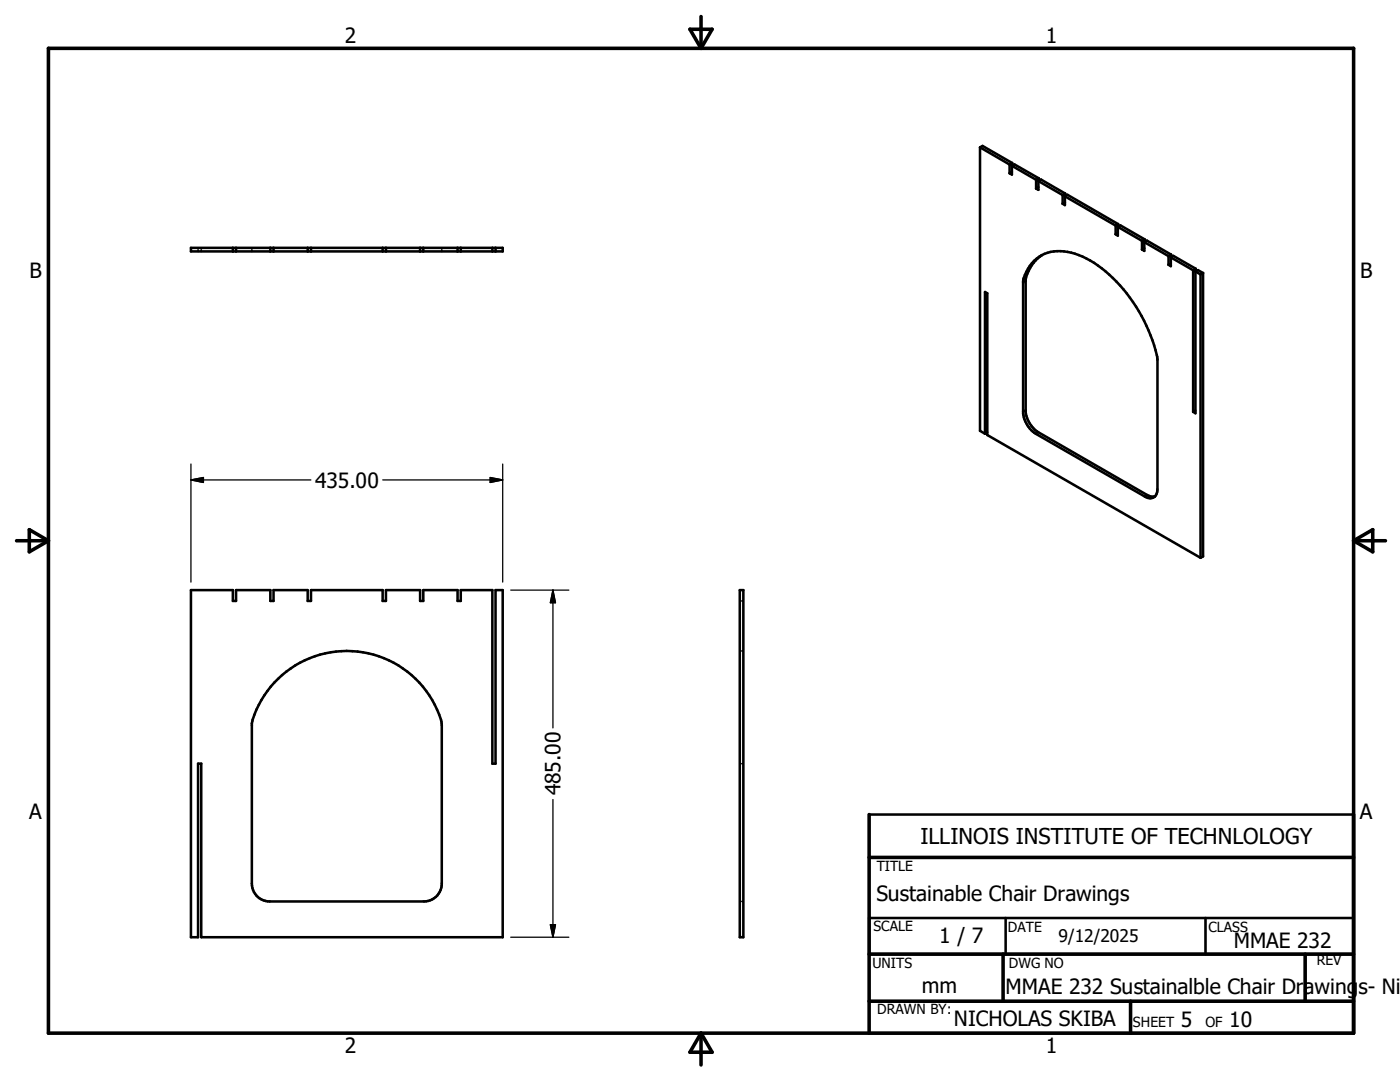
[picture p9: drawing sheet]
<svg xmlns="http://www.w3.org/2000/svg" width="279mm" height="216mm" viewBox="0 0 279 216" stroke-linecap="round" stroke-linejoin="round" font-family="sans-serif">
<g fill="none" stroke="#000" stroke-width=".51">
<path d="M195.6 29.4l.5-.3 5.9 3.4M195.6 29.4l5.9 3.4M195.6 29.4v56.6l1 .5M201.5 32.8v1.8M201.9 34.3l-.4 .3M201.9 33.1v1.7l-.4-.2M201.9 33.1l.6-.3 4.8 2.8M201.9 33.1l4.9 2.8M202 32.5v.6M202 32.5l-.5 .3M206.8 35.9v1.7M207.2 37.3l-.4 .3"/>
<path d="M207.2 36.1v1.8l-.4-.3M207.2 36.1l.5-.3 4.9 2.8M207.2 36.1l4.9 2.8M207.3 35.6v.5M207.3 35.6l-.5 .3M212.1 38.9v1.7M212.5 39.2v1.7l-.4-.3M212.5 39.2l.5-.3 10.1 5.8M212.5 39.2l10.1 5.8M212.6 38.6v.5M212.6 38.6l-.5 .3M38.1 49.5h62.2v.7h-62.2z"/>
<path d="M46.5 49.5v.7M47.1 49.5v.7M54 49.5v.7M54.6 49.5v.7M61.4 49.5v.7M62.1 49.5v.7M76.4 49.5v.7M77 49.5v.7M83.8 49.5v.7M84.5 49.5v.7M91.3 49.5v.7M92 49.5v.7"/>
<path d="M98.3 49.5v.7M98.9 49.5v.7M206.4 52a8.1 8.1 0 0 1 8.9-1.1 26.1 26.1 0 0 1 12 11.2 29.4 29.4 0 0 1 3.7 9.7v25.8a1.55 1.55 0 0 1-.8 1.6 1.55 1.55 0 0 1-1.8-.1l-21.7-12.6a5.7 5.7 0 0 1-2.5-4v-26.4a8.4 8.4 0 0 1 2.2-4.1zM208 50.9a7.9 7.9 0 0 0-3.3 4.9v26.4a5.7 5.7 0 0 0 2.5 4l21.8 12.6 .6 .3h.9M212.5 40.4l-.4 .2M222.6 45v1.7M223.1 46.5l-.5 .2M223.1 45.3v1.7l-.5-.3M223.1 45.3l.5-.3 4.8 2.8M223.1 45.3l4.8 2.8M223.1 44.7v.5M223.1 44.7l-.5 .3"/>
<path d="M227.9 48.1v1.7M228.4 49.5l-.5 .3M228.4 48.3v1.8l-.5-.3M228.4 48.3l.5-.3 4.8 2.8M228.4 48.3l4.8 2.8M228.4 47.8v.5M228.4 47.8l-.5 .3M233.2 51.1v1.7M233.7 52.6l-.5 .2M233.7 51.4v1.7l-.5-.3M233.7 51.4l.5-.3 4.4 2.5M233.7 51.4l4.4 2.5"/>
<path d="M233.7 50.8v.5M233.7 50.8l-.5 .3M238.1 53.9v28.3M238.6 54.2l1 .6M238.6 54.2l.5-.3 1 .6M238.6 54.2v28.3l-.5-.3M238.6 53.6l-.5 .3M238.6 53.6v.6M239.6 54.8v56.5M240.1 54.5l-.5 .3M240.1 54.5v56.5l-.5 .3M196.6 86.5v-28.2l.4 .2v28.3l42.6 24.5"/>
<path d="M197 86.3l-.4 .2M238.6 81.9l-.5 .3M38.1 117.8h8.4v2.1h.6v-2.1h6.9v2.1h.6v-2.1h6.8v2.1h.7v-2.1h14.3v2.1h.6v-2.1h6.8v2.1h.7v-2.1h6.8v2.1h.7v-2.1h6.3v34.6h.6v-34.6h1.4v69.2h-60.1v-34.6h-.7v34.6h-1.4zM147.6 117.8h.7v69.2h-.7zM54.7 136.2a19.7 19.7 0 0 1 33.4 8.1l.1 32a3.5 3.5 0 0 1-3.6 3.6h-30.8a3.5 3.5 0 0 1-3.5-3.6v-32a19 19 0 0 1 4.4-8.1zM173.5 162.5h96.6M173.5 183.2h96.6v7.2h-96.6zM200.7 183.2v7.2M240.6 183.2v7.2M173.5 206.2h96.6"/>
</g>
<g fill="none" stroke="#000" stroke-width=".36">
<path d="M39.5 49.5v.2M39.5 49.9v.3M40.2 49.5v.2M40.2 49.9v.3M50.3 49.5v.2M50.3 49.9v.3M88.2 49.5v.2M88.2 49.9v.3M204.7 56.1l-.5 .3M204.8 55.2l-.5 .3M204.7 81.9l-.5 .3M207.2 86.2l-.5 .3"/>
<path d="M229 98.8l-.6 .3M147.6 119.9h.3M148.1 119.9h.2M147.6 129.9h.3M148.1 129.9h.2M147.6 152.4h.3M148.1 152.4h.2M147.6 179.9h.3M148.1 179.9h.2"/>
</g>
<g fill="none" stroke="#000" stroke-width=".71">
<path d="M9.7 9.6h260.4v196.6h-260.4zM137.7 5.8h4.4l-2.2 3.8zM139.9 3.3v6.3M3.3 107.9h6.4M5.8 105.7l3.9 2.2-3.9 2.2zM270.1 107.9h6.4M270.1 107.9l3.9-2.2v4.4zM173.5 171.1h96.6M173.5 162.5v43.7M173.5 190.4h96.6M173.5 199.8h96.6M200.2 190.4v9.4"/>
<path d="M225.6 199.8v6.4M260.5 190.4v9.4M139.9 206.2v6.3M139.9 206.2l2.2 3.8h-4.4z"/>
</g>
<path d="M38.1 95.8h23.9M38.1 95.8l2.5-.5v1zM38.1 92.6v23.6M76.4 95.8h23.9M97.8 95.3l2.5 .5-2.5 .5zM100.3 92.6v23.6M101.9 117.8h11.6M110.3 117.8v27.4M110.3 117.8l.6 2.5h-1.1zM110.3 159.5v27.5M101.9 187h11.6M109.8 184.5h1.1l-.6 2.5z" fill="none" stroke="#000" stroke-width=".25"/>
<path d="M38.1 95.8l2.5-.5v1zM97.8 95.3l2.5 .5-2.5 .5zM110.3 117.8l.6 2.5h-1.1zM109.8 184.5h1.1l-.6 2.5z" fill="#000" stroke="#000" stroke-width=".25"/>
<text font-size="4.4" x="183.7" y="168.4">ILLINOIS INSTITUTE OF TECHNLOLOGY</text>
<g font-size="4.2">
<text x="68.8" y="8.7">2</text>
<text x="208.7" y="8.7">1</text>
<text x="5.9" y="55.5">B</text>
<text x="271.4" y="55.5">B</text>
<text x="62.9" y="97.3">435.00</text>
<text x="111.9" y="158.7" transform="rotate(-90 111.9 158.7)">485.00</text>
<text x="5.8" y="163.4">A</text>
<text x="271.4" y="163.4">A</text>
<text x="174.9" y="179.7">Sustainable Chair Drawings</text>
<text x="187.5" y="188.3">1 / 7</text>
<text x="246.2" y="189.2">MMAE 232</text>
<text x="184" y="198.2">mm</text>
<text x="200.7" y="198.4">MMAE 232 Sustainalble Chair Drawings- Ni</text>
<text x="190.4" y="204.7">NICHOLAS SKIBA</text>
<text x="235.7" y="205">5</text>
<text x="245.3" y="205">10</text>
<text x="68.8" y="210.2">2</text>
<text x="208.7" y="210.2">1</text>
</g>
<text font-size="3.5" x="211.2" y="187.9">9/12/2025</text>
<g font-size="2.8">
<text x="175" y="173.8">TITLE</text>
<text x="174.3" y="185.8">SCALE</text>
<text x="201.2" y="186">DATE</text>
<text x="241.2" y="186">CLASS</text>
<text x="174.1" y="193.2">UNITS</text>
<text x="201.3" y="193.2">DWG NO</text>
<text x="262.8" y="192.6">REV</text>
<text x="175.1" y="202.4">DRAWN BY:</text>
<text x="226.1" y="205">SHEET</text>
<text x="240.6" y="205">OF</text>
</g>
</svg>
